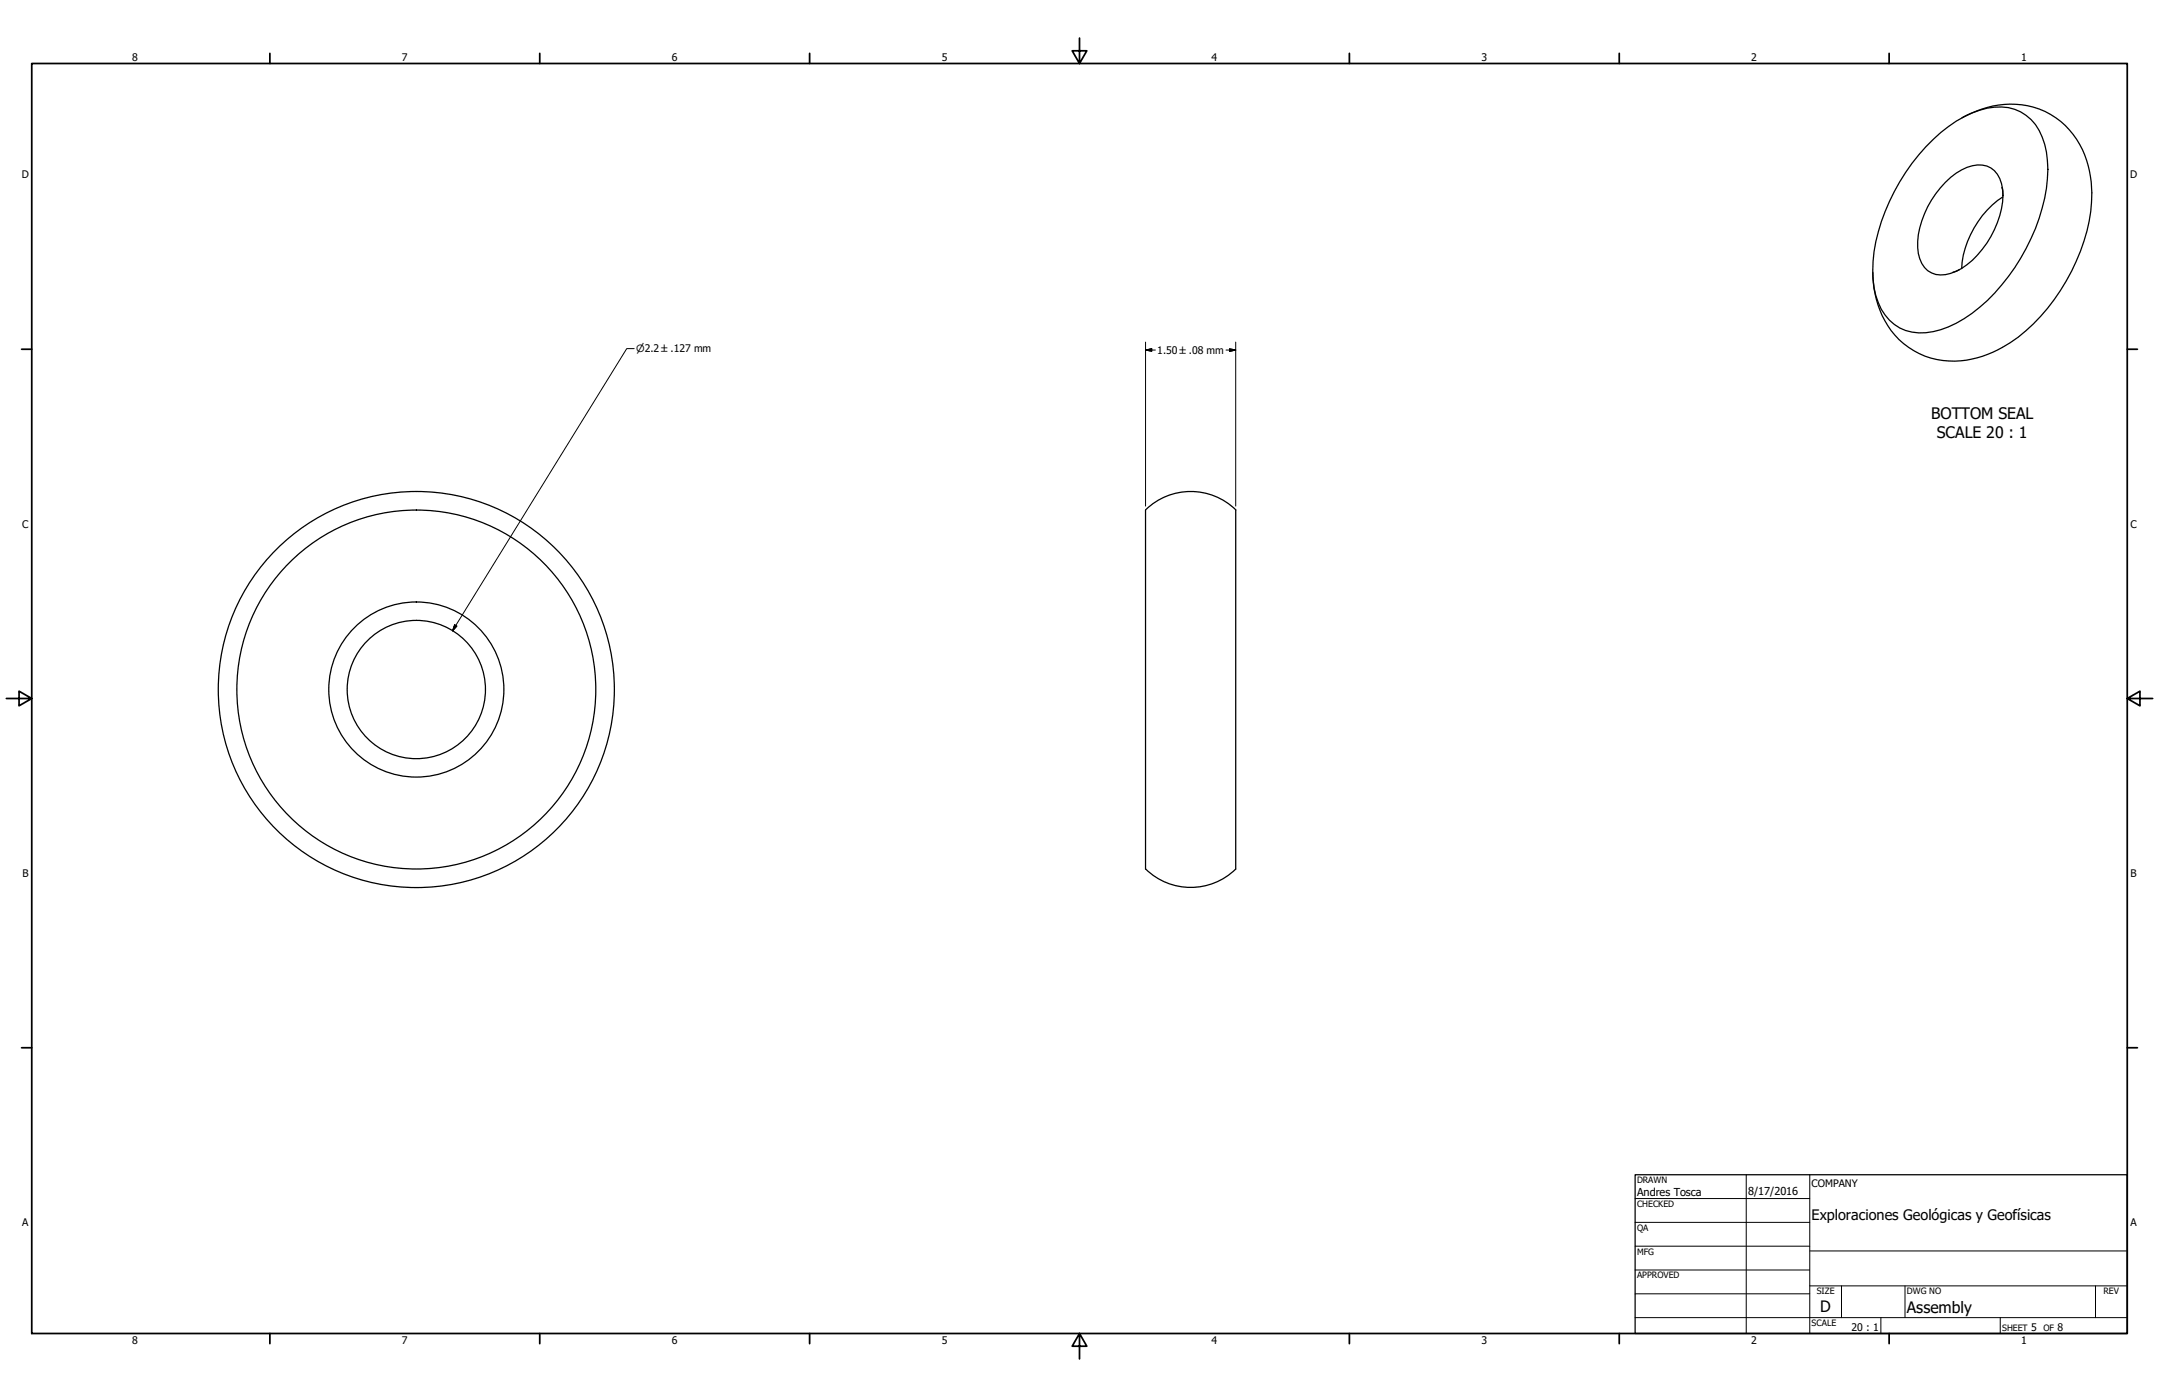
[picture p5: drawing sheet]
<svg xmlns="http://www.w3.org/2000/svg" width="864mm" height="559mm" viewBox="0 0 864 559" stroke-linecap="round" stroke-linejoin="round" font-family="sans-serif">
<!-- layer: Visible (ANSI) -->
<g fill="none" stroke="#000" stroke-width=".51">
<path d="M770.3 58.7a48.5 48.5 0 0 1 24.7-15.5 18.5 18.5 0 0 1 22.9 14.5 53 53 0 0 1-2.2 29.6 80.6 80.6 0 0 1-26.9 38 35.9 35.9 0 0 1-21.3 7.9 17.8 17.8 0 0 1-16.2-12.1 46.1 46.1 0 0 1 0-28.4 83.4 83.4 0 0 1 19-34zM784.8 47.1a36.7 36.7 0 0 1 33.2-2.5 34.6 34.6 0 0 1 18.6 30.3 68.1 68.1 0 0 1-10.1 37.6 67.5 67.5 0 0 1-29.4 28.4 33.6 33.6 0 0 1-35.5-3.4 37.2 37.2 0 0 1-12.5-28.5M778.2 72.9a19.7 19.7 0 0 1 14.7-6.9 9 9 0 0 1 7.7 7.5 30.3 30.3 0 0 1-4.2 21.1 30.6 30.6 0 0 1-16.1 14.7 9.3 9.3 0 0 1-13-7.9 35.1 35.1 0 0 1 8.9-26.3zM800.7 75l.5 2.7M801.2 78.7a37.9 37.9 0 0 0-16.5 28.7M783.8 107.9l-2.6 1M166.5 196.6a79.2 79.2 0 0 0-69.4 117.3 79.2 79.2 0 0 0 136.2 4.6 79.2 79.2 0 0 0-61.3-121.7l-5.4-.2M494.3 204v143.7M494.4 204a25.8 25.8 0 0 0-36.2 0v143.7M458.3 347.6a25.7 25.7 0 0 0 36 0"/>
<circle cx="166.5" cy="275.8" r="71.8"/>
<circle cx="166.5" cy="275.8" r="27.7"/>
<circle cx="166.5" cy="275.8" r="35"/>
</g>
<!-- layer: Title (ANSI) -->
<g fill="none" stroke="#000" stroke-width=".7">
<path d="M431.8 15.2v10.2l-2.9-5.1h5.8l-2.9 5.1M12.7 25.4h838.2v508h-838.2zM107.9 21.3v4.1M215.9 21.3v4.1M323.8 21.3v4.1M539.8 21.3v4.1M647.7 21.3v4.1M755.6 21.3v4.1M8.6 139.7h4.1M850.9 139.7h4.1M2.5 279.4h10.2l-5.1-2.9v5.8l5.1-2.9M850.9 279.4l5.1 2.9v-5.8l-5.1 2.9h10.2"/>
<path d="M8.6 419.1h4.1M850.9 419.1h4.1M107.9 533.4v4.1M215.9 533.4v4.1M323.8 533.4v4.1M431.8 533.4l2.9 5.1h-5.8l2.9-5.1v10.2M539.8 533.4v4.1M647.7 533.4v4.1M755.6 533.4v4.1"/>
</g>
<!-- layer: Tweak Trail (ANSI) -->
<g fill="none" stroke="#000" stroke-width=".4">
<path d="M654 479.4h69.9M698.5 469.9v63.5M723.9 469.9v63.5M654 488.9h69.9M654 498.5h69.9M654 508h69.9M654 517.5h69.9M723.9 514.3h127M723.9 500.4h127M736.6 514.3v12.7M762 514.3v12.7M838.2 514.3v12.7"/>
<path d="M654 527h196.9M752.3 527v6.4M800.1 527v6.4"/>
</g>
<path d="M654 469.9h196.9v63.5h-196.9z" fill="none" stroke="#000" stroke-width=".51"/>
<!-- layer: Dimension (ANSI) -->
<path d="M253.7 139.4h-3l-69.7 112.9M458.2 136.8v65.6M491.8 139.5l2.5 .5-2.5 .5zM494.3 136.8v65.6M458.2 140l2.5-.5v1zM458.2 140h4M490.4 140h3.9M181.9 249.9l.9 .5-1.8 1.9z" fill="none" stroke="#000" stroke-width=".4"/>
<path d="M458.2 140l2.5-.5zM458.2 140l2.5-.5v1zM491.8 140.5l2.5-.5zM491.8 139.5l2.5 .5-2.5 .5zM181.9 249.9l-.9 2.4zM181.9 249.9l.9 .5-1.8 1.9z" fill="#000" stroke="#000" stroke-width=".4"/>
<g font-size="6.3">
<text x="772.4" y="167.4">BOTTOM SEAL</text>
<text x="774.8" y="175">SCALE 20 : 1</text>
<text x="728.1" y="524.9">D</text>
<text x="762.8" y="525">Assembly</text>
</g>
<text font-size="5.8" x="724.7" y="488.1">Exploraciones Geológicas y Geofísicas</text>
<g font-size="4.4">
<text x="654.8" y="478.6">Andres Tosca</text>
<text x="699.3" y="478">8/17/2016</text>
</g>
<g font-size="4.2">
<text x="52.8" y="24.4">8</text>
<text x="160.8" y="24.4">7</text>
<text x="268.7" y="24.4">6</text>
<text x="376.7" y="24.4">5</text>
<text x="484.6" y="24.4">4</text>
<text x="592.6" y="24.4">3</text>
<text x="700.5" y="24.4">2</text>
<text x="808.5" y="24.4">1</text>
<text x="8.8" y="71.4">D</text>
<text x="852" y="71.4">D</text>
<text x="462.9" y="141.5">1.50 ±.08 mm</text>
<text x="8.9" y="211.1">C</text>
<text x="852.2" y="211.1">C</text>
<text x="9" y="350.8">B</text>
<text x="852.2" y="350.8">B</text>
<text x="8.9" y="490.5">A</text>
<text x="852.2" y="490.5">A</text>
<text x="740.6" y="532.6">20 : 1</text>
<text x="812.4" y="532.6">5</text>
<text x="823" y="532.6">8</text>
<text x="52.8" y="537.5">8</text>
<text x="160.8" y="537.5">7</text>
<text x="268.7" y="537.5">6</text>
<text x="376.7" y="537.5">5</text>
<text x="484.6" y="537.5">4</text>
<text x="592.6" y="537.5">3</text>
<text x="700.5" y="537.5">2</text>
<text x="808.5" y="537.5">1</text>
</g>
<text font-size="4.1" x="724.7" y="474.7">COMPANY</text>
<text font-size="4" x="254.5" y="140.9">⌀2.2 ±.127 mm</text>
<g font-size="3.5">
<text x="654.8" y="473.2">DRAWN</text>
<text x="654.8" y="482.8">CHECKED</text>
<text x="654.8" y="492.3">QA</text>
<text x="654.8" y="501.8">MFG</text>
<text x="654.8" y="511.4">APPROVED</text>
<text x="726.7" y="517.7">SIZE</text>
<text x="762.8" y="517.7">DWG NO</text>
<text x="841.4" y="517.7">REV</text>
<text x="724.7" y="530.4">SCALE</text>
<text x="800.9" y="532.6">SHEET</text>
<text x="817.4" y="532.6">OF</text>
</g>
</svg>
